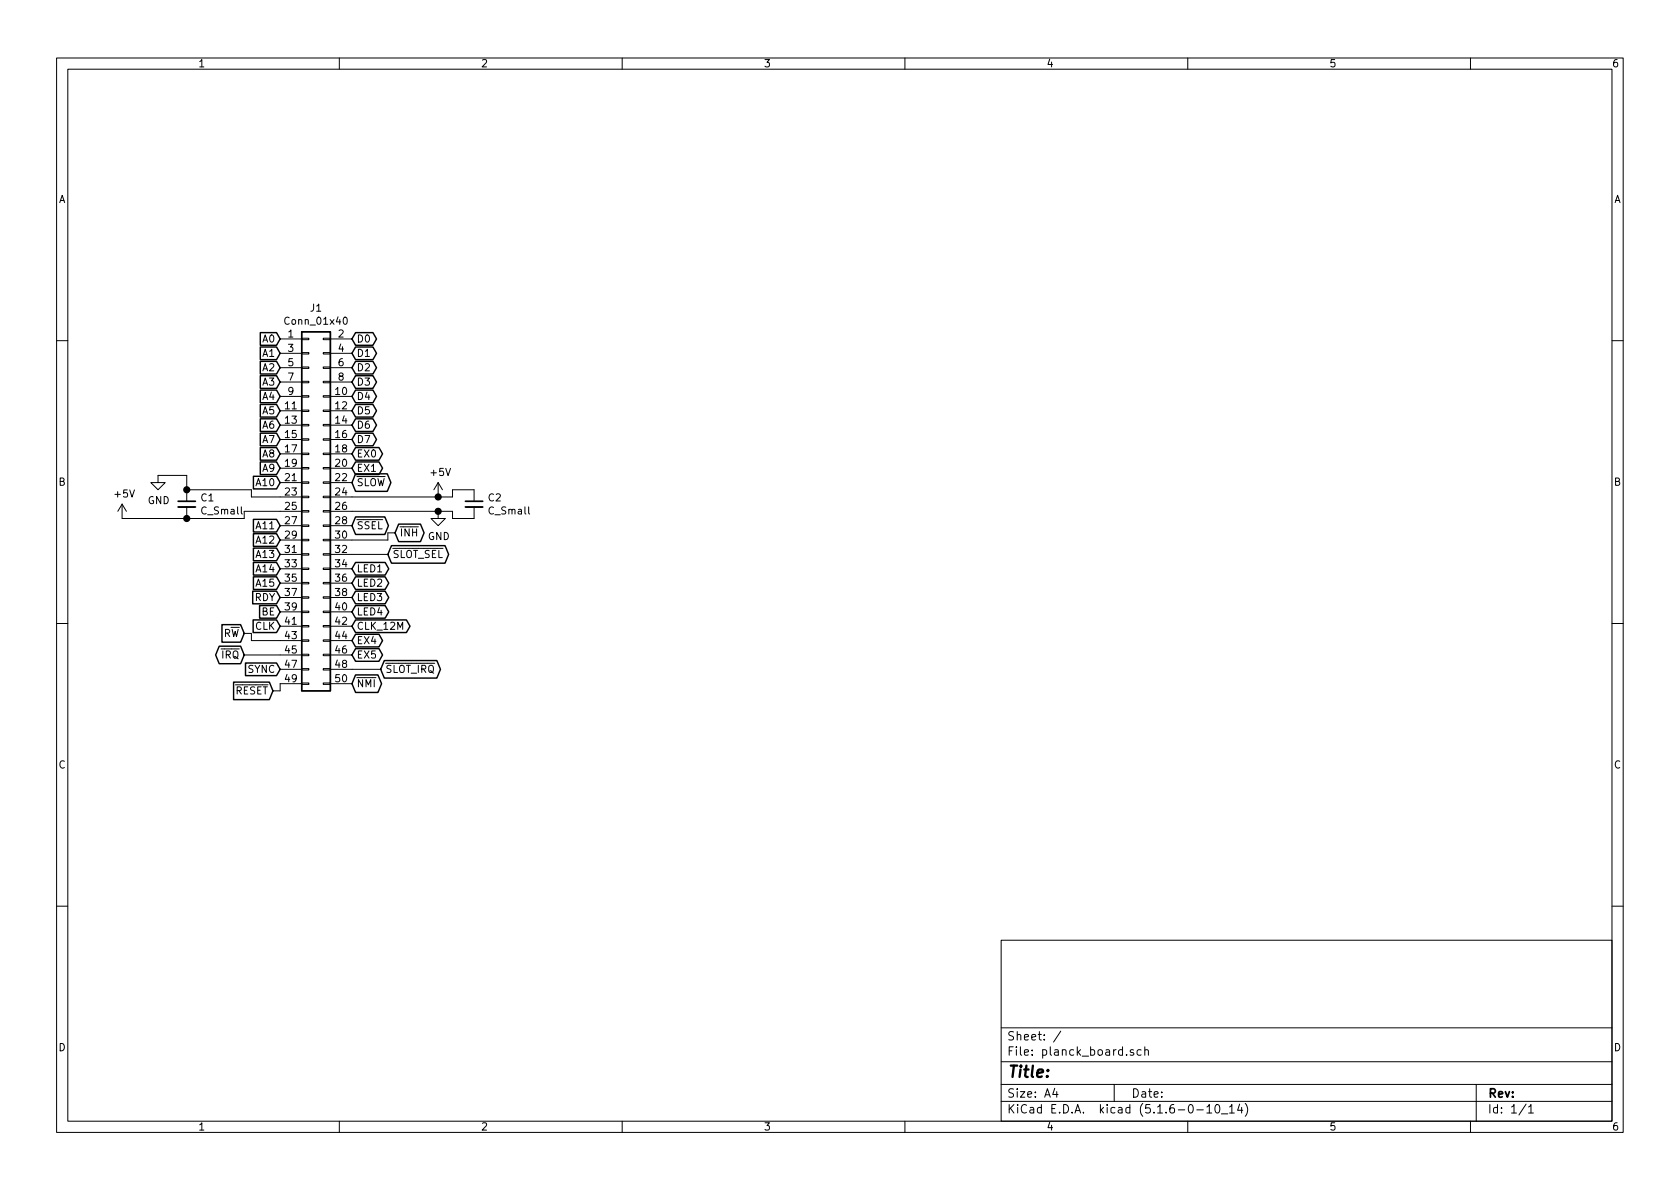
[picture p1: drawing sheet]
EESchema Schematic File Version 4
EELAYER 30 0
EELAYER END
$Descr A4 11693 8268
encoding utf-8
Sheet 1 1
Title ""
Date ""
Rev ""
Comp ""
Comment1 ""
Comment2 ""
Comment3 ""
Comment4 ""
$EndDescr
$Comp
L Connector_Generic:Conn_02x25_Odd_Even J1
U 1 1
P 2150 3550
F 0 "J1" H 2200 4967 50  0000 C CNN
F 1 "Conn_01x40" H 2200 4876 50  0000 C CNN
F 2 "Connector_PinHeader_2.54mm:PinHeader_2x25_P2.54mm_Horizontal" H 2150 3550 50  0001 C CNN
F 3 "~" H 2150 3550 50  0001 C CNN
	1    2150 3550
	1    0    0    -1  
$EndComp
$Comp
L power:+5V #PWR0101
U 1 1
P 3050 3450
F 0 "#PWR0101" H 3050 3300 50  0001 C CNN
F 1 "+5V" H 3065 3623 50  0000 C CNN
F 2 "" H 3050 3450 50  0001 C CNN
F 3 "" H 3050 3450 50  0001 C CNN
	1    3050 3450
	1    0    0    -1  
$EndComp
$Comp
L power:+5V #PWR0102
U 1 1
P 850 3600
F 0 "#PWR0102" H 850 3450 50  0001 C CNN
F 1 "+5V" H 865 3773 50  0000 C CNN
F 2 "" H 850 3600 50  0001 C CNN
F 3 "" H 850 3600 50  0001 C CNN
	1    850  3600
	1    0    0    -1  
$EndComp
Wire Wire Line
	1950 3550 1700 3550
$Comp
L power:GND #PWR0103
U 1 1
P 3050 3550
F 0 "#PWR0103" H 3050 3300 50  0001 C CNN
F 1 "GND" H 3055 3377 50  0000 C CNN
F 2 "" H 3050 3550 50  0001 C CNN
F 3 "" H 3050 3550 50  0001 C CNN
	1    3050 3550
	1    0    0    -1  
$EndComp
$Comp
L power:GND #PWR0104
U 1 1
P 1100 3300
F 0 "#PWR0104" H 1100 3050 50  0001 C CNN
F 1 "GND" H 1105 3127 50  0000 C CNN
F 2 "" H 1100 3300 50  0001 C CNN
F 3 "" H 1100 3300 50  0001 C CNN
	1    1100 3300
	1    0    0    -1  
$EndComp
Wire Wire Line
	1750 3450 1750 3400
Wire Wire Line
	1750 3450 1950 3450
Text GLabel 1950 2350 0    50   Input ~ 0
A0
Text GLabel 1950 2450 0    50   Input ~ 0
A1
Text GLabel 1950 2550 0    50   Input ~ 0
A2
Text GLabel 1950 2650 0    50   Input ~ 0
A3
Text GLabel 1950 2750 0    50   Input ~ 0
A4
Text GLabel 1950 2850 0    50   Input ~ 0
A5
Text GLabel 1950 2950 0    50   Input ~ 0
A6
Text GLabel 1950 3050 0    50   Input ~ 0
A7
Text GLabel 1950 3150 0    50   Input ~ 0
A8
Text GLabel 1950 3250 0    50   Input ~ 0
A9
Text GLabel 1950 3350 0    50   Input ~ 0
A10
Text GLabel 1950 3650 0    50   Input ~ 0
A11
Text GLabel 1950 3750 0    50   Input ~ 0
A12
Text GLabel 1950 3850 0    50   Input ~ 0
A13
Text GLabel 1950 3950 0    50   Input ~ 0
A14
Text GLabel 1950 4050 0    50   Input ~ 0
A15
Text GLabel 2450 2350 2    50   BiDi ~ 0
D0
Text GLabel 2450 2450 2    50   BiDi ~ 0
D1
Text GLabel 2450 2550 2    50   BiDi ~ 0
D2
Text GLabel 2450 2650 2    50   BiDi ~ 0
D3
Text GLabel 2450 2750 2    50   BiDi ~ 0
D4
Text GLabel 2450 2850 2    50   BiDi ~ 0
D5
Text GLabel 2450 2950 2    50   BiDi ~ 0
D6
Text GLabel 2450 3050 2    50   BiDi ~ 0
D7
Text GLabel 1900 4800 0    50   Input ~ 0
~RESET~
Text GLabel 2450 4750 2    50   BiDi ~ 0
~NMI~
Text GLabel 1950 4150 0    50   Input ~ 0
RDY
Text GLabel 1950 4250 0    50   Input ~ 0
BE
Text GLabel 1950 4350 0    50   Input ~ 0
CLK
Text GLabel 1700 4400 0    50   Input ~ 0
R~W~
Text GLabel 1950 4650 0    50   Input ~ 0
SYNC
Text GLabel 1700 4550 0    50   BiDi ~ 0
~IRQ~
Text GLabel 2650 4650 2    50   BiDi ~ 0
~SLOT_IRQ~
Text GLabel 2450 4550 2    50   BiDi ~ 0
EX5
Text GLabel 2450 4450 2    50   BiDi ~ 0
EX4
Text GLabel 2450 4350 2    50   BiDi ~ 0
CLK_12M
$Comp
L Device:C_Small C2
U 1 1
P 3300 3500
F 0 "C2" H 3392 3546 50  0000 L CNN
F 1 "C_Small" H 3392 3455 50  0000 L CNN
F 2 "Capacitor_SMD:C_1206_3216Metric_Pad1.42x1.75mm_HandSolder" H 3300 3500 50  0001 C CNN
F 3 "~" H 3300 3500 50  0001 C CNN
	1    3300 3500
	1    0    0    -1  
$EndComp
Wire Wire Line
	3150 3400 3150 3450
Wire Wire Line
	3150 3600 3150 3550
Wire Wire Line
	3150 3550 3050 3550
$Comp
L Device:C_Small C1
U 1 1
P 1300 3500
F 0 "C1" H 1392 3546 50  0000 L CNN
F 1 "C_Small" H 1392 3455 50  0000 L CNN
F 2 "Capacitor_SMD:C_1206_3216Metric_Pad1.42x1.75mm_HandSolder" H 1300 3500 50  0001 C CNN
F 3 "~" H 1300 3500 50  0001 C CNN
	1    1300 3500
	1    0    0    -1  
$EndComp
Wire Wire Line
	1300 3600 1700 3600
Wire Wire Line
	1700 3600 1700 3550
Wire Wire Line
	1700 4550 1950 4550
Text GLabel 2450 3650 2    50   BiDi ~ 0
~SSEL~
Text GLabel 2750 3700 2    50   BiDi ~ 0
~INH~
Text GLabel 2700 3850 2    50   BiDi ~ 0
~SLOT_SEL~
Text GLabel 2450 3950 2    50   BiDi ~ 0
LED1
Text GLabel 2450 4050 2    50   BiDi ~ 0
LED2
Text GLabel 2450 4150 2    50   BiDi ~ 0
LED3
Text GLabel 2450 4250 2    50   BiDi ~ 0
LED4
Text GLabel 2450 3150 2    50   BiDi ~ 0
EX0
Text GLabel 2450 3250 2    50   BiDi ~ 0
EX1
Text GLabel 2450 3350 2    50   BiDi ~ 0
~SLOW~
Wire Wire Line
	2450 3450 3050 3450
Connection ~ 3050 3450
Wire Wire Line
	3050 3450 3150 3450
Wire Wire Line
	3150 3400 3300 3400
Wire Wire Line
	2450 3550 3050 3550
Connection ~ 3050 3550
Wire Wire Line
	3150 3600 3300 3600
Wire Wire Line
	2750 3700 2700 3700
Wire Wire Line
	2700 3700 2700 3750
Wire Wire Line
	2700 3750 2450 3750
Wire Wire Line
	2650 4650 2450 4650
Wire Wire Line
	1900 4800 1950 4800
Wire Wire Line
	1950 4800 1950 4750
Wire Wire Line
	1700 4400 1750 4400
Wire Wire Line
	1750 4400 1750 4450
Wire Wire Line
	1750 4450 1950 4450
Wire Wire Line
	2700 3850 2450 3850
Wire Wire Line
	1300 3400 1750 3400
Wire Wire Line
	1300 3400 1300 3300
Wire Wire Line
	1300 3300 1100 3300
Connection ~ 1300 3400
Wire Wire Line
	1300 3600 850  3600
Connection ~ 1300 3600
$EndSCHEMATC
